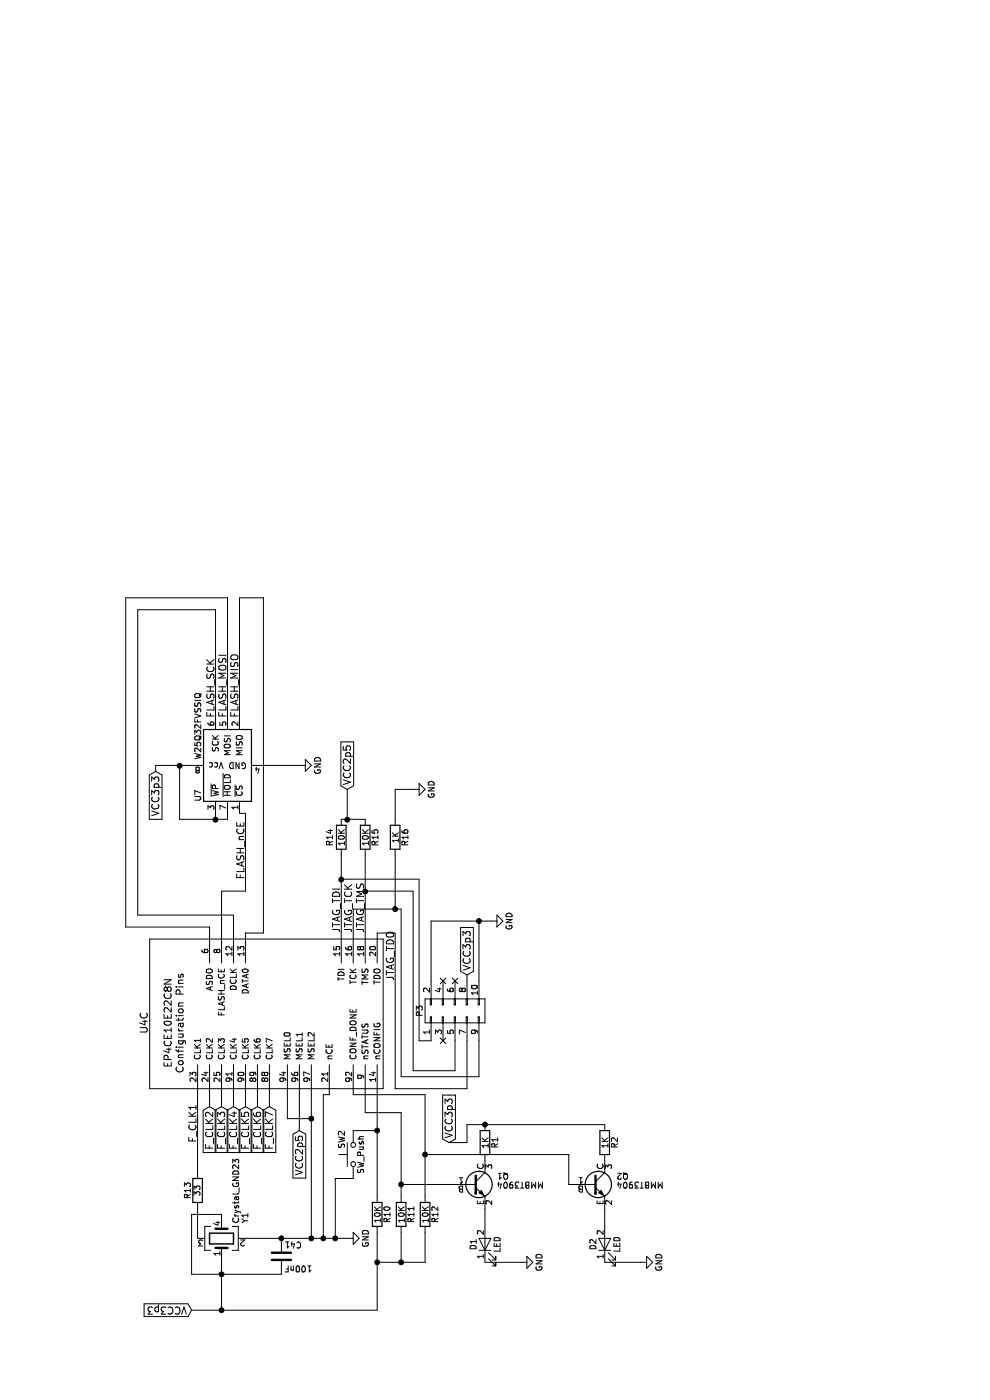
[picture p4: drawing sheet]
EESchema Schematic File Version 2
LIBS:power
LIBS:device
LIBS:transistors
LIBS:conn
LIBS:linear
LIBS:regul
LIBS:74xx
LIBS:cmos4000
LIBS:adc-dac
LIBS:memory
LIBS:xilinx
LIBS:microcontrollers
LIBS:dsp
LIBS:microchip
LIBS:analog_switches
LIBS:motorola
LIBS:texas
LIBS:intel
LIBS:audio
LIBS:interface
LIBS:digital-audio
LIBS:philips
LIBS:display
LIBS:cypress
LIBS:siliconi
LIBS:opto
LIBS:atmel
LIBS:contrib
LIBS:valves
LIBS:AlteraFPGA
LIBS:symbols
LIBS:Switch
EELAYER 25 0
EELAYER END
$Descr A4 11693 8268
encoding utf-8
Sheet 4 4
Title ""
Date ""
Rev ""
Comp ""
Comment1 ""
Comment2 ""
Comment3 ""
Comment4 ""
$EndDescr
$Comp
L EP4CE10E22C8N U4
U 3 1
P 3150 3900
F 0 "U4" H 3150 6600 60  0000 C CNN
F 1 "EP4CE10E22C8N" H 3150 6400 60  0000 C CNN
F 2 "Housings_QFP:TQFP-144_20x20mm_Pitch0.5mm" H 3300 6600 60  0001 C CNN
F 3 "" H 2150 4250 60  0001 C CNN
	3    3150 3900
	1    0    0    -1  
$EndComp
$Comp
L Crystal_GND23 Y1
U 1 1
P 1350 1850
F 0 "Y1" H 1475 2050 50  0000 L CNN
F 1 "Crystal_GND23" H 1475 1975 50  0000 L CNN
F 2 "footprints:Crystal_SMD_7050_4Pads_R" H 1350 1850 50  0001 C CNN
F 3 "" H 1350 1850 50  0000 C CNN
	1    1350 1850
	1    0    0    1   
$EndComp
Text GLabel 750  1600 1    60   Input ~ 0
VCC3p3
$Comp
L GND #PWR016
U 1 1
P 1350 2900
F 0 "#PWR016" H 1350 2650 50  0001 C CNN
F 1 "GND" H 1350 2750 50  0000 C CNN
F 2 "" H 1350 2900 50  0000 C CNN
F 3 "" H 1350 2900 50  0000 C CNN
	1    1350 2900
	1    0    0    -1  
$EndComp
$Comp
L R R13
U 1 1
P 1750 1650
F 0 "R13" V 1830 1650 50  0000 C CNN
F 1 "33" V 1750 1650 50  0000 C CNN
F 2 "Resistors_SMD:R_0805_HandSoldering" V 1680 1650 50  0001 C CNN
F 3 "" H 1750 1650 50  0000 C CNN
	1    1750 1650
	0    -1   -1   0   
$EndComp
Text GLabel 2250 2500 0    60   Input ~ 0
VCC2p5
$Comp
L CONN_02X05 P3
U 1 1
P 3250 3800
F 0 "P3" H 3250 4100 50  0000 C CNN
F 1 "CONN_02X05" H 3250 4200 50  0001 C CNN
F 2 "Connectors:IDC_Header_Straight_10pins" H 3250 2600 50  0001 C CNN
F 3 "" H 3250 2600 50  0000 C CNN
	1    3250 3800
	1    0    0    -1  
$EndComp
$Comp
L GND #PWR017
U 1 1
P 4000 4100
F 0 "#PWR017" H 4000 3850 50  0001 C CNN
F 1 "GND" H 4000 3950 50  0000 C CNN
F 2 "" H 4000 4100 50  0000 C CNN
F 3 "" H 4000 4100 50  0000 C CNN
	1    4000 4100
	1    0    0    -1  
$EndComp
Text GLabel 3550 3900 2    60   Input ~ 0
VCC3p3
NoConn ~ 3500 3800
NoConn ~ 3500 3700
NoConn ~ 3000 3700
$Comp
L R R10
U 1 1
P 1550 3150
F 0 "R10" V 1630 3150 50  0000 C CNN
F 1 "10K" V 1550 3150 50  0000 C CNN
F 2 "Resistors_SMD:R_0805_HandSoldering" V 1480 3150 50  0001 C CNN
F 3 "" H 1550 3150 50  0000 C CNN
	1    1550 3150
	0    1    1    0   
$EndComp
$Comp
L SW_Push SW2
U 1 1
P 2050 2950
F 0 "SW2" H 2100 3050 50  0000 L CNN
F 1 "SW_Push" H 2050 2890 50  0000 C CNN
F 2 "Buttons_Switches_ThroughHole:SW_PUSH_6mm_h4.3mm" H 2050 3150 50  0001 C CNN
F 3 "" H 2050 3150 50  0001 C CNN
	1    2050 2950
	1    0    0    -1  
$EndComp
$Comp
L R R11
U 1 1
P 1550 3350
F 0 "R11" V 1630 3350 50  0000 C CNN
F 1 "10K" V 1550 3350 50  0000 C CNN
F 2 "Resistors_SMD:R_0805_HandSoldering" V 1480 3350 50  0001 C CNN
F 3 "" H 1550 3350 50  0000 C CNN
	1    1550 3350
	0    1    1    0   
$EndComp
$Comp
L R R12
U 1 1
P 1550 3550
F 0 "R12" V 1630 3550 50  0000 C CNN
F 1 "10K" V 1550 3550 50  0000 C CNN
F 2 "Resistors_SMD:R_0805_HandSoldering" V 1480 3550 50  0001 C CNN
F 3 "" H 1550 3550 50  0000 C CNN
	1    1550 3550
	0    1    1    0   
$EndComp
$Comp
L C C41
U 1 1
P 1200 2350
F 0 "C41" H 1225 2450 50  0000 L CNN
F 1 "100nF" H 1225 2250 50  0000 L CNN
F 2 "Capacitors_SMD:C_0805_HandSoldering" H 1238 2200 50  0001 C CNN
F 3 "" H 1200 2350 50  0000 C CNN
	1    1200 2350
	0    1    1    0   
$EndComp
$Comp
L BR25S_EEPROM U7
U 1 1
P 5300 1900
F 0 "U7" H 5000 2150 50  0000 L CNN
F 1 "W25Q32FVSSIQ" H 5350 2150 50  0000 L CNN
F 2 "SMD_Packages:SOIC-8-N" H 4950 1850 50  0001 C CNN
F 3 "" H 4950 1850 50  0000 C CNN
	1    5300 1900
	1    0    0    -1  
$EndComp
$Comp
L GND #PWR018
U 1 1
P 5300 2500
F 0 "#PWR018" H 5300 2250 50  0001 C CNN
F 1 "GND" H 5300 2350 50  0000 C CNN
F 2 "" H 5300 2500 50  0000 C CNN
F 3 "" H 5300 2500 50  0000 C CNN
	1    5300 2500
	1    0    0    -1  
$EndComp
Text GLabel 5250 1300 0    60   Input ~ 0
VCC3p3
$Comp
L R R14
U 1 1
P 4700 2850
F 0 "R14" V 4600 2850 50  0000 C CNN
F 1 "10K" V 4700 2850 50  0000 C CNN
F 2 "Resistors_SMD:R_0805_HandSoldering" V 4630 2850 50  0001 C CNN
F 3 "" H 4700 2850 50  0000 C CNN
	1    4700 2850
	0    1    1    0   
$EndComp
$Comp
L R R15
U 1 1
P 4700 3050
F 0 "R15" V 4780 3050 50  0000 C CNN
F 1 "10K" V 4700 3050 50  0000 C CNN
F 2 "Resistors_SMD:R_0805_HandSoldering" V 4630 3050 50  0001 C CNN
F 3 "" H 4700 3050 50  0000 C CNN
	1    4700 3050
	0    1    1    0   
$EndComp
$Comp
L R R16
U 1 1
P 4700 3300
F 0 "R16" V 4780 3300 50  0000 C CNN
F 1 "1K" V 4700 3300 50  0000 C CNN
F 2 "Resistors_SMD:R_0805_HandSoldering" V 4630 3300 50  0001 C CNN
F 3 "" H 4700 3300 50  0000 C CNN
	1    4700 3300
	0    1    1    0   
$EndComp
Text GLabel 5100 2900 2    60   Input ~ 0
VCC2p5
$Comp
L GND #PWR019
U 1 1
P 5100 3450
F 0 "#PWR019" H 5100 3200 50  0001 C CNN
F 1 "GND" H 5100 3300 50  0000 C CNN
F 2 "" H 5100 3450 50  0000 C CNN
F 3 "" H 5100 3450 50  0000 C CNN
	1    5100 3450
	1    0    0    -1  
$EndComp
Text Label 5700 1800 0    60   ~ 0
FLASH_SCK
Text Label 5700 1900 0    60   ~ 0
FLASH_MOSI
Text Label 5700 2000 0    60   ~ 0
FLASH_MISO
Text Label 4350 2050 0    60   ~ 0
FLASH_nCE
Text Label 3900 2850 0    60   ~ 0
JTAG_TDI
Text Label 3900 2950 0    60   ~ 0
JTAG_TCK
Text Label 3900 3050 0    60   ~ 0
JTAG_TMS
Text Label 3500 3300 0    60   ~ 0
JTAG_TDO
Text Label 2150 1650 0    60   ~ 0
F_CLK1
$Comp
L MMBT3904 Q1
U 1 1
P 1800 3950
F 0 "Q1" H 2000 4025 50  0000 L CNN
F 1 "MMBT3904" H 2000 3950 50  0000 L CNN
F 2 "TO_SOT_Packages_SMD:SOT-23" H 2000 3875 50  0001 L CIN
F 3 "" H 1800 3950 50  0000 L CNN
	1    1800 3950
	0    1    1    0   
$EndComp
$Comp
L LED D1
U 1 1
P 1300 4050
F 0 "D1" H 1300 4150 50  0000 C CNN
F 1 "LED" H 1300 3950 50  0000 C CNN
F 2 "LEDs:LED_0805" H 1300 4050 50  0001 C CNN
F 3 "" H 1300 4050 50  0000 C CNN
	1    1300 4050
	1    0    0    -1  
$EndComp
$Comp
L GND #PWR020
U 1 1
P 1150 4350
F 0 "#PWR020" H 1150 4100 50  0001 C CNN
F 1 "GND" H 1150 4200 50  0000 C CNN
F 2 "" H 1150 4350 50  0000 C CNN
F 3 "" H 1150 4350 50  0000 C CNN
	1    1150 4350
	1    0    0    -1  
$EndComp
$Comp
L R R1
U 1 1
P 2150 4050
F 0 "R1" V 2230 4050 50  0000 C CNN
F 1 "1K" V 2150 4050 50  0000 C CNN
F 2 "Resistors_SMD:R_0805_HandSoldering" V 2080 4050 50  0001 C CNN
F 3 "" H 2150 4050 50  0000 C CNN
	1    2150 4050
	0    1    1    0   
$EndComp
Text GLabel 2150 3750 2    60   Input ~ 0
VCC3p3
$Comp
L MMBT3904 Q2
U 1 1
P 1800 4950
F 0 "Q2" H 2000 5025 50  0000 L CNN
F 1 "MMBT3904" H 2000 4950 50  0000 L CNN
F 2 "TO_SOT_Packages_SMD:SOT-23" H 2000 4875 50  0001 L CIN
F 3 "" H 1800 4950 50  0000 L CNN
	1    1800 4950
	0    1    1    0   
$EndComp
$Comp
L LED D2
U 1 1
P 1300 5050
F 0 "D2" H 1300 5150 50  0000 C CNN
F 1 "LED" H 1300 4950 50  0000 C CNN
F 2 "LEDs:LED_0805" H 1300 5050 50  0001 C CNN
F 3 "" H 1300 5050 50  0000 C CNN
	1    1300 5050
	1    0    0    -1  
$EndComp
$Comp
L GND #PWR021
U 1 1
P 1150 5350
F 0 "#PWR021" H 1150 5100 50  0001 C CNN
F 1 "GND" H 1150 5200 50  0000 C CNN
F 2 "" H 1150 5350 50  0000 C CNN
F 3 "" H 1150 5350 50  0000 C CNN
	1    1150 5350
	1    0    0    -1  
$EndComp
$Comp
L R R2
U 1 1
P 2150 5050
F 0 "R2" V 2230 5050 50  0000 C CNN
F 1 "1K" V 2150 5050 50  0000 C CNN
F 2 "Resistors_SMD:R_0805_HandSoldering" V 2080 5050 50  0001 C CNN
F 3 "" H 2150 5050 50  0000 C CNN
	1    2150 5050
	0    1    1    0   
$EndComp
Text GLabel 2450 1750 0    60   Input ~ 0
F_CLK2
Text GLabel 2450 1850 0    60   Input ~ 0
F_CLK3
Wire Wire Line
	1500 1850 1550 1850
Connection ~ 1350 2350
Wire Wire Line
	1550 1600 1050 1600
Connection ~ 1050 1850
Wire Wire Line
	1050 1600 1050 2350
Connection ~ 1150 3350
Wire Wire Line
	1150 3550 1400 3550
Wire Wire Line
	2550 2950 2600 2950
Wire Wire Line
	2550 3550 2550 2950
Wire Wire Line
	1700 3550 2550 3550
Connection ~ 1150 3150
Wire Wire Line
	1150 3350 1400 3350
Wire Wire Line
	2400 3350 1700 3350
Wire Wire Line
	2400 3050 2400 3350
Wire Wire Line
	2600 3050 2400 3050
Wire Wire Line
	1700 3150 2600 3150
Wire Wire Line
	750  3150 1400 3150
Connection ~ 4000 4000
Wire Wire Line
	4000 3600 4000 4100
Wire Wire Line
	3850 2850 4550 2850
Wire Wire Line
	2600 3300 2600 3900
Wire Wire Line
	3900 3300 2600 3300
Wire Wire Line
	3900 3150 3900 3300
Wire Wire Line
	3850 3150 3900 3150
Connection ~ 2350 2600
Wire Wire Line
	1350 2600 2600 2600
Wire Wire Line
	2350 2400 2350 2600
Wire Wire Line
	2600 2400 2350 2400
Wire Wire Line
	2250 2500 2600 2500
Wire Wire Line
	750  1850 1050 1850
Wire Wire Line
	750  1600 750  3150
Wire Wire Line
	1150 3150 1150 3550
Connection ~ 750  1850
Wire Wire Line
	2600 2750 2550 2750
Connection ~ 1350 2600
Wire Wire Line
	1350 2700 2550 2700
Wire Wire Line
	2550 2700 2550 2750
Connection ~ 1350 2700
Wire Wire Line
	1850 2950 1850 2800
Wire Wire Line
	1850 2800 1350 2800
Connection ~ 1350 2800
Wire Wire Line
	2250 2950 2250 3150
Connection ~ 2250 3150
Wire Wire Line
	5700 1800 6600 1800
Wire Wire Line
	5700 1900 6700 1900
Wire Wire Line
	5300 2200 5300 2500
Wire Wire Line
	5250 1300 5300 1300
Wire Wire Line
	5300 1300 5300 1600
Wire Wire Line
	5300 1500 4850 1500
Wire Wire Line
	4850 1500 4850 1900
Wire Wire Line
	4850 1800 4900 1800
Connection ~ 5300 1500
Wire Wire Line
	4850 1900 4900 1900
Connection ~ 4850 1800
Connection ~ 4350 2850
Wire Wire Line
	1000 1850 1200 1850
Wire Wire Line
	1350 2050 1350 2900
Wire Wire Line
	1350 1650 1600 1650
Wire Wire Line
	1550 1850 1550 1600
Wire Wire Line
	3850 1850 4250 1850
Wire Wire Line
	3950 1050 6700 1050
Wire Wire Line
	6700 1050 6700 1900
Wire Wire Line
	6600 1800 6600 1150
Wire Wire Line
	6600 1150 4050 1150
Wire Wire Line
	4250 1850 4250 2050
Wire Wire Line
	4250 2050 4900 2050
Wire Wire Line
	4900 2050 4900 2000
Wire Wire Line
	6700 2000 6700 2200
Wire Wire Line
	6700 2000 5700 2000
Wire Wire Line
	1800 3350 1800 3750
Connection ~ 1800 3350
Wire Wire Line
	1150 4050 1150 4350
Wire Wire Line
	1450 4050 1600 4050
Wire Wire Line
	1150 5050 1150 5350
Wire Wire Line
	1450 5050 1600 5050
Connection ~ 2300 4050
Wire Wire Line
	2050 3550 2050 4750
Wire Wire Line
	2050 4750 1800 4750
Connection ~ 2050 3550
Wire Wire Line
	2150 3750 2150 3900
Wire Wire Line
	2150 3900 2300 3900
Wire Wire Line
	2300 3900 2300 5050
Wire Wire Line
	2600 1650 1900 1650
Wire Wire Line
	2450 1750 2600 1750
Wire Wire Line
	2450 1850 2600 1850
Wire Wire Line
	3850 2050 3900 2050
Wire Wire Line
	3900 2050 3900 2200
Wire Wire Line
	3900 2200 6700 2200
Wire Wire Line
	4050 1150 4050 1950
Wire Wire Line
	4050 1950 3850 1950
Wire Wire Line
	3850 1750 3950 1750
Wire Wire Line
	3950 1750 3950 1050
Text GLabel 2450 1950 0    60   Input ~ 0
F_CLK4
Text GLabel 2450 2050 0    60   Input ~ 0
F_CLK5
Text GLabel 2450 2150 0    60   Input ~ 0
F_CLK6
Text GLabel 2450 2250 0    60   Input ~ 0
F_CLK7
Wire Wire Line
	2450 1950 2600 1950
Wire Wire Line
	2450 2050 2600 2050
Wire Wire Line
	2450 2150 2600 2150
Wire Wire Line
	2450 2250 2600 2250
Wire Wire Line
	2700 4000 3000 4000
Wire Wire Line
	2600 3900 3000 3900
Wire Wire Line
	4250 3450 2750 3450
Wire Wire Line
	2750 3450 2750 3800
Wire Wire Line
	2750 3800 3000 3800
Wire Wire Line
	4100 3350 2700 3350
Wire Wire Line
	4100 3350 4100 2950
Wire Wire Line
	2700 3350 2700 4000
Wire Wire Line
	4250 3050 4250 3450
Wire Wire Line
	4350 3500 3000 3500
Wire Wire Line
	3000 3500 3000 3600
Wire Wire Line
	3500 4000 4000 4000
Wire Wire Line
	3500 3600 4000 3600
Wire Wire Line
	4350 2850 4350 3500
Wire Wire Line
	3850 3050 4550 3050
Wire Wire Line
	5100 2900 4850 2900
Wire Wire Line
	4850 2850 4850 3050
Connection ~ 4850 2900
Connection ~ 4250 3050
Wire Wire Line
	4100 2950 3850 2950
Wire Wire Line
	4100 3300 4550 3300
Connection ~ 4100 3300
Wire Wire Line
	4850 3300 5100 3300
Wire Wire Line
	5100 3300 5100 3450
Wire Wire Line
	3500 3900 3550 3900
$EndSCHEMATC
